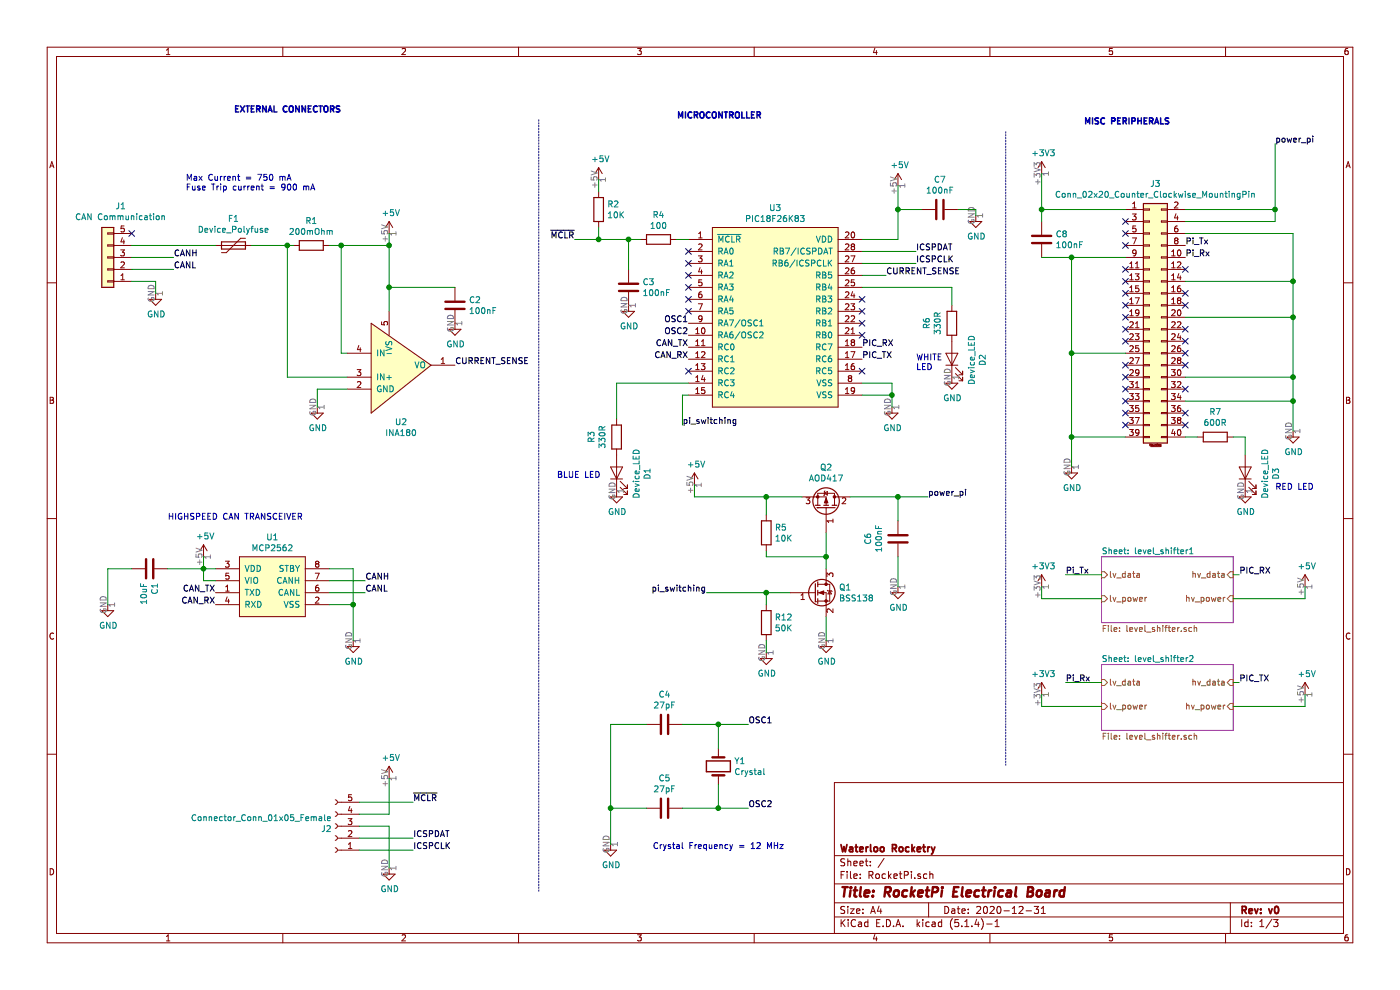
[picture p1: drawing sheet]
EESchema Schematic File Version 4
LIBS:RocketPi-cache
EELAYER 30 0
EELAYER END
$Descr A4 11693 8268
encoding utf-8
Sheet 1 3
Title "RocketPi Electrical Board"
Date "2020-12-31"
Rev "v0"
Comp "Waterloo Rocketry"
Comment1 ""
Comment2 ""
Comment3 ""
Comment4 ""
$EndDescr
Text Notes 1950 950  0    50   ~ 10
EXTERNAL CONNECTORS
Text Notes 5650 1000 0    50   ~ 10
MICROCONTROLLER
Text Notes 9050 1050 0    50   ~ 10
MISC PERIPHERALS
Wire Notes Line
	4500 1000 4500 7450
Wire Notes Line
	8400 1100 8400 6400
$Comp
L picam-custom:pi_mounting_header J3
U 1 1
P 9600 2650
F 0 "J3" H 9650 3767 50  0000 C CNN
F 1 "Conn_02x20_Counter_Clockwise_MountingPin" H 9650 3676 50  0000 C CNN
F 2 "Connector_PinHeader_2.54mm:PinHeader_2x20_P2.54mm_Vertical" H 9600 2650 50  0001 C CNN
F 3 "~" H 9600 2650 50  0001 C CNN
	1    9600 2650
	1    0    0    -1  
$EndComp
$Comp
L picam-custom:can_connector J1
U 1 1
P 900 2150
F 0 "J1" H 792 1725 50  0000 C CNN
F 1 "CAN Communication" H 792 1816 50  0000 C CNN
F 2 "canhw_footprints:connector_Harwin_M80-5000642" H 900 2150 50  0001 C CNN
F 3 "" H 900 2150 50  0001 C CNN
	1    900  2150
	-1   0    0    1   
$EndComp
NoConn ~ 1100 1950
Wire Wire Line
	1100 2150 1450 2150
Wire Wire Line
	1100 2250 1450 2250
Wire Wire Line
	1100 2350 1300 2350
Wire Wire Line
	1300 2350 1300 2450
Text Label 1450 2150 0    50   ~ 0
CANH
Text Label 1450 2250 0    50   ~ 0
CANL
Text Notes 1400 4350 0    50   ~ 0
HIGHSPEED CAN TRANSCEIVER 
$Comp
L picam-custom:INA180 U2
U 1 1
P 3400 3050
F 0 "U2" H 3350 2577 50  0000 C CNN
F 1 "INA180" H 3350 2486 50  0000 C CNN
F 2 "Package_TO_SOT_SMD:SOT-23-5_HandSoldering" H 3400 3050 50  0001 C CNN
F 3 "http://www.ti.com/lit/ds/symlink/ina180.pdf" H 3400 3050 50  0001 C CNN
	1    3400 3050
	1    0    0    -1  
$EndComp
$Comp
L Device:Polyfuse F1
U 1 1
P 1950 2050
F 0 "F1" V 1725 2050 50  0000 C CNN
F 1 "Device_Polyfuse" V 1816 2050 50  0000 C CNN
F 2 "Fuse:Fuse_0805_2012Metric_Pad1.15x1.40mm_HandSolder" H 2000 1850 50  0001 L CNN
F 3 "" H 1950 2050 50  0001 C CNN
	1    1950 2050
	0    1    1    0   
$EndComp
Wire Wire Line
	1100 2050 1800 2050
Wire Wire Line
	3250 2050 3250 1950
Wire Wire Line
	2750 2050 2850 2050
Wire Wire Line
	2850 2050 2850 2950
Wire Wire Line
	2850 2950 2900 2950
Wire Wire Line
	2100 2050 2400 2050
Connection ~ 2400 2050
Wire Wire Line
	2400 2050 2450 2050
Wire Wire Line
	2400 2050 2400 3150
Wire Wire Line
	2400 3150 2900 3150
Wire Wire Line
	2900 3250 2650 3250
Wire Wire Line
	2650 3250 2650 3400
Wire Wire Line
	3250 2600 3250 2400
Connection ~ 3250 2400
Wire Wire Line
	3250 2400 3800 2400
$Comp
L Device:C C2
U 1 1
P 3800 2550
F 0 "C2" H 3915 2596 50  0000 L CNN
F 1 "100nF" H 3915 2505 50  0000 L CNN
F 2 "Capacitor_SMD:C_0805_2012Metric_Pad1.15x1.40mm_HandSolder" H 3838 2400 50  0001 C CNN
F 3 "" H 3800 2550 50  0001 C CNN
	1    3800 2550
	1    0    0    -1  
$EndComp
Text Label 3800 3050 0    50   ~ 0
CURRENT_SENSE
Text Label 3050 4850 0    50   ~ 0
CANH
Text Label 3050 4950 0    50   ~ 0
CANL
Wire Wire Line
	2750 4750 2950 4750
Wire Wire Line
	2950 4750 2950 5050
Wire Wire Line
	2750 5050 2950 5050
Connection ~ 2950 5050
Wire Wire Line
	2950 5050 2950 5350
Text Label 1800 4950 2    50   ~ 0
CAN_TX
Wire Wire Line
	1400 4750 1700 4750
Wire Wire Line
	1700 4750 1700 4650
Wire Wire Line
	1800 4850 1700 4850
$Comp
L Device:C C1
U 1 1
P 1250 4750
F 0 "C1" H 1365 4796 50  0000 L CNN
F 1 "10uF" H 1365 4705 50  0000 L CNN
F 2 "Capacitor_SMD:C_0805_2012Metric_Pad1.15x1.40mm_HandSolder" H 1288 4600 50  0001 C CNN
F 3 "" H 1250 4750 50  0001 C CNN
	1    1250 4750
	0    1    1    0   
$EndComp
$Comp
L Connector:Conn_01x05_Female J2
U 1 1
P 2800 6900
F 0 "J2" H 2828 6926 50  0000 L CNN
F 1 "Connector_Conn_01x05_Female" H 2828 6835 50  0000 L CNN
F 2 "canhw_footprints:PinHeader_5x2.54_SMD_90deg_952-3198-1-ND" H 2800 6900 50  0001 C CNN
F 3 "" H 2800 6900 50  0001 C CNN
	1    2800 6900
	-1   0    0    1   
$EndComp
Wire Wire Line
	3000 7100 3450 7100
Wire Wire Line
	3000 7000 3450 7000
Wire Wire Line
	3000 6900 3250 6900
Wire Wire Line
	3250 6900 3250 7250
Wire Wire Line
	3000 6700 3450 6700
$Comp
L Device:R R1
U 1 1
P 2600 2050
F 0 "R1" V 2393 2050 50  0000 C CNN
F 1 "200mOhm" V 2484 2050 50  0000 C CNN
F 2 "Resistor_SMD:R_0805_2012Metric_Pad1.15x1.40mm_HandSolder" V 2530 2050 50  0001 C CNN
F 3 "~" H 2600 2050 50  0001 C CNN
	1    2600 2050
	0    1    1    0   
$EndComp
$Comp
L power:GND #PWR08
U 1 1
P 3250 7250
F 0 "#PWR08" H 3250 7000 50  0001 C CNN
F 1 "GND" H 3255 7077 50  0000 C CNN
F 2 "" H 3250 7250 50  0001 C CNN
F 3 "" H 3250 7250 50  0001 C CNN
	1    3250 7250
	1    0    0    -1  
$EndComp
Wire Wire Line
	3000 6800 3250 6800
Wire Wire Line
	3250 6800 3250 6500
$Comp
L power:+5V #PWR07
U 1 1
P 3250 6500
F 0 "#PWR07" H 3250 6350 50  0001 C CNN
F 1 "+5V" H 3265 6673 50  0000 C CNN
F 2 "" H 3250 6500 50  0001 C CNN
F 3 "" H 3250 6500 50  0001 C CNN
	1    3250 6500
	1    0    0    -1  
$EndComp
Text Label 3450 7000 0    50   ~ 0
ICSPDAT
Text Label 3450 7100 0    50   ~ 0
ICSPCLK
Text Label 3450 6700 0    50   ~ 0
~MCLR
Text Label 4800 2000 2    50   ~ 0
~MCLR
Wire Wire Line
	5000 2000 5000 1900
Connection ~ 5000 2000
Wire Wire Line
	5000 2000 4800 2000
$Comp
L Device:R R2
U 1 1
P 5000 1750
F 0 "R2" H 5070 1796 50  0000 L CNN
F 1 "10K" H 5070 1705 50  0000 L CNN
F 2 "Resistor_SMD:R_0805_2012Metric_Pad1.15x1.40mm_HandSolder" V 4930 1750 50  0001 C CNN
F 3 "~" H 5000 1750 50  0001 C CNN
	1    5000 1750
	1    0    0    -1  
$EndComp
Wire Wire Line
	5000 1600 5000 1500
$Comp
L power:+5V #PWR010
U 1 1
P 5000 1500
F 0 "#PWR010" H 5000 1350 50  0001 C CNN
F 1 "+5V" H 5015 1673 50  0000 C CNN
F 2 "" H 5000 1500 50  0001 C CNN
F 3 "" H 5000 1500 50  0001 C CNN
	1    5000 1500
	1    0    0    -1  
$EndComp
Text Label 7400 2300 0    50   ~ 0
CURRENT_SENSE
Wire Wire Line
	7200 3300 7450 3300
Wire Wire Line
	7200 3200 7450 3200
Wire Wire Line
	7450 3200 7450 3300
Connection ~ 7450 3300
Wire Wire Line
	7450 3300 7450 3400
$Comp
L power:GND #PWR016
U 1 1
P 7450 3400
F 0 "#PWR016" H 7450 3150 50  0001 C CNN
F 1 "GND" H 7455 3227 50  0000 C CNN
F 2 "" H 7450 3400 50  0001 C CNN
F 3 "" H 7450 3400 50  0001 C CNN
	1    7450 3400
	1    0    0    -1  
$EndComp
Wire Wire Line
	7200 2100 7650 2100
Wire Wire Line
	7200 2200 7650 2200
Text Label 7650 2100 0    50   ~ 0
ICSPDAT
Text Label 7650 2200 0    50   ~ 0
ICSPCLK
Text Label 5750 3000 2    50   ~ 0
CAN_RX
Text Label 5750 2900 2    50   ~ 0
CAN_TX
$Comp
L power:+5V #PWR017
U 1 1
P 7500 1550
F 0 "#PWR017" H 7500 1400 50  0001 C CNN
F 1 "+5V" H 7515 1723 50  0000 C CNN
F 2 "" H 7500 1550 50  0001 C CNN
F 3 "" H 7500 1550 50  0001 C CNN
	1    7500 1550
	1    0    0    -1  
$EndComp
Wire Wire Line
	7200 2000 7500 2000
Wire Wire Line
	7500 1550 7500 1750
Connection ~ 7500 1750
Wire Wire Line
	7500 1750 7500 2000
Wire Wire Line
	8150 1750 8150 1800
$Comp
L picam-custom:MCP2562 U1
U 1 1
P 2300 4750
F 0 "U1" H 2275 5015 50  0000 C CNN
F 1 "MCP2562" H 2275 4924 50  0000 C CNN
F 2 "Package_SO:SOIC-8_3.9x4.9mm_P1.27mm" H 2300 4750 50  0001 C CNN
F 3 "http://hades.mech.northwestern.edu/images/5/5e/MCP2562.pdf" H 2300 4750 50  0001 C CNN
	1    2300 4750
	1    0    0    -1  
$EndComp
$Comp
L power:+5V #PWR03
U 1 1
P 1700 4650
F 0 "#PWR03" H 1700 4500 50  0001 C CNN
F 1 "+5V" H 1715 4823 50  0000 C CNN
F 2 "" H 1700 4650 50  0001 C CNN
F 3 "" H 1700 4650 50  0001 C CNN
	1    1700 4650
	1    0    0    -1  
$EndComp
$Comp
L power:+5V #PWR06
U 1 1
P 3250 1950
F 0 "#PWR06" H 3250 1800 50  0001 C CNN
F 1 "+5V" H 3265 2123 50  0000 C CNN
F 2 "" H 3250 1950 50  0001 C CNN
F 3 "" H 3250 1950 50  0001 C CNN
	1    3250 1950
	1    0    0    -1  
$EndComp
$Comp
L picam-custom:PIC18LF26K83 U3
U 1 1
P 6500 2600
F 0 "U3" H 6475 3465 50  0000 C CNN
F 1 "PIC18F26K83" H 6475 3374 50  0000 C CNN
F 2 "Package_SO:SOIC-28W_7.5x17.9mm_P1.27mm" H 6500 3500 50  0001 C CNN
F 3 "http://ww1.microchip.com/downloads/en/DeviceDoc/40001943A.pdf" H 6500 3500 50  0001 C CNN
	1    6500 2600
	1    0    0    -1  
$EndComp
$Comp
L power:GND #PWR01
U 1 1
P 900 5050
F 0 "#PWR01" H 900 4800 50  0001 C CNN
F 1 "GND" H 905 4877 50  0000 C CNN
F 2 "" H 900 5050 50  0001 C CNN
F 3 "" H 900 5050 50  0001 C CNN
	1    900  5050
	1    0    0    -1  
$EndComp
$Comp
L power:GND #PWR05
U 1 1
P 2950 5350
F 0 "#PWR05" H 2950 5100 50  0001 C CNN
F 1 "GND" H 2955 5177 50  0000 C CNN
F 2 "" H 2950 5350 50  0001 C CNN
F 3 "" H 2950 5350 50  0001 C CNN
	1    2950 5350
	1    0    0    -1  
$EndComp
$Comp
L power:GND #PWR020
U 1 1
P 8150 1800
F 0 "#PWR020" H 8150 1550 50  0001 C CNN
F 1 "GND" H 8155 1627 50  0000 C CNN
F 2 "" H 8150 1800 50  0001 C CNN
F 3 "" H 8150 1800 50  0001 C CNN
	1    8150 1800
	1    0    0    -1  
$EndComp
$Comp
L power:GND #PWR04
U 1 1
P 2650 3400
F 0 "#PWR04" H 2650 3150 50  0001 C CNN
F 1 "GND" H 2655 3227 50  0000 C CNN
F 2 "" H 2650 3400 50  0001 C CNN
F 3 "" H 2650 3400 50  0001 C CNN
	1    2650 3400
	1    0    0    -1  
$EndComp
$Comp
L power:GND #PWR09
U 1 1
P 3800 2700
F 0 "#PWR09" H 3800 2450 50  0001 C CNN
F 1 "GND" H 3805 2527 50  0000 C CNN
F 2 "" H 3800 2700 50  0001 C CNN
F 3 "" H 3800 2700 50  0001 C CNN
	1    3800 2700
	1    0    0    -1  
$EndComp
$Comp
L power:GND #PWR02
U 1 1
P 1300 2450
F 0 "#PWR02" H 1300 2200 50  0001 C CNN
F 1 "GND" H 1305 2277 50  0000 C CNN
F 2 "" H 1300 2450 50  0001 C CNN
F 3 "" H 1300 2450 50  0001 C CNN
	1    1300 2450
	1    0    0    -1  
$EndComp
$Comp
L Device:Q_PMOS_GDS Q2
U 1 1
P 6900 4250
F 0 "Q2" V 7243 4250 50  0000 C CNN
F 1 "AOD417" V 7152 4250 50  0000 C CNN
F 2 "Package_TO_SOT_SMD:TO-252-2" H 7100 4350 50  0001 C CNN
F 3 "~" H 6900 4250 50  0001 C CNN
	1    6900 4250
	0    1    -1   0   
$EndComp
$Comp
L Device:R R5
U 1 1
P 6400 4450
F 0 "R5" H 6470 4496 50  0000 L CNN
F 1 "10K" H 6470 4405 50  0000 L CNN
F 2 "Resistor_SMD:R_0805_2012Metric_Pad1.15x1.40mm_HandSolder" V 6330 4450 50  0001 C CNN
F 3 "~" H 6400 4450 50  0001 C CNN
	1    6400 4450
	1    0    0    -1  
$EndComp
$Comp
L power:GND #PWR015
U 1 1
P 6900 5350
F 0 "#PWR015" H 6900 5100 50  0001 C CNN
F 1 "GND" H 6905 5177 50  0000 C CNN
F 2 "" H 6900 5350 50  0001 C CNN
F 3 "" H 6900 5350 50  0001 C CNN
	1    6900 5350
	1    0    0    -1  
$EndComp
Wire Wire Line
	6900 5150 6900 5350
Wire Wire Line
	6900 4750 6900 4650
Wire Wire Line
	6900 4650 6400 4650
Wire Wire Line
	6400 4650 6400 4600
Connection ~ 6900 4650
Wire Wire Line
	6900 4650 6900 4450
Wire Wire Line
	6400 4300 6400 4150
Connection ~ 6400 4150
Wire Wire Line
	6400 4150 6700 4150
$Comp
L power:+5V #PWR014
U 1 1
P 5800 4050
F 0 "#PWR014" H 5800 3900 50  0001 C CNN
F 1 "+5V" H 5815 4223 50  0000 C CNN
F 2 "" H 5800 4050 50  0001 C CNN
F 3 "" H 5800 4050 50  0001 C CNN
	1    5800 4050
	1    0    0    -1  
$EndComp
Wire Wire Line
	5800 4150 6400 4150
Wire Wire Line
	5800 4050 5800 4150
Wire Wire Line
	7100 4150 7500 4150
Text Label 7750 4150 0    50   ~ 0
power_pi
Text Label 5900 4950 2    50   ~ 0
pi_switching
Wire Wire Line
	5700 3550 5700 3300
Wire Wire Line
	5700 3300 5750 3300
Text Label 5700 3550 0    50   ~ 0
pi_switching
Wire Wire Line
	5900 4950 6400 4950
Wire Wire Line
	9400 1750 8700 1750
$Comp
L power:+3V3 #PWR021
U 1 1
P 8700 1450
F 0 "#PWR021" H 8700 1300 50  0001 C CNN
F 1 "+3V3" H 8715 1623 50  0000 C CNN
F 2 "" H 8700 1450 50  0001 C CNN
F 3 "" H 8700 1450 50  0001 C CNN
	1    8700 1450
	1    0    0    -1  
$EndComp
Wire Wire Line
	9400 3650 8950 3650
$Comp
L power:GND #PWR024
U 1 1
P 8950 3900
F 0 "#PWR024" H 8950 3650 50  0001 C CNN
F 1 "GND" H 8955 3727 50  0000 C CNN
F 2 "" H 8950 3900 50  0001 C CNN
F 3 "" H 8950 3900 50  0001 C CNN
	1    8950 3900
	1    0    0    -1  
$EndComp
NoConn ~ 9400 3550
NoConn ~ 9400 3450
NoConn ~ 9400 3350
NoConn ~ 9400 3150
NoConn ~ 9400 3050
NoConn ~ 9400 2850
NoConn ~ 9400 2750
NoConn ~ 9400 2650
NoConn ~ 9400 2450
NoConn ~ 9400 2350
NoConn ~ 9400 2250
NoConn ~ 9400 1850
NoConn ~ 9400 1950
NoConn ~ 9400 2050
Wire Wire Line
	9900 1850 10650 1850
Wire Wire Line
	10650 1850 10650 1750
Wire Wire Line
	9900 1750 10650 1750
Connection ~ 10650 1750
Text Label 9900 2050 0    50   ~ 0
Pi_Tx
Text Label 9900 2150 0    50   ~ 0
Pi_Rx
Wire Wire Line
	9900 2350 10800 2350
Wire Wire Line
	9900 2650 10800 2650
Wire Wire Line
	10800 2350 10800 2650
Connection ~ 10800 2650
Wire Wire Line
	10800 1950 10800 2350
Wire Wire Line
	9900 1950 10800 1950
Connection ~ 10800 2350
Wire Wire Line
	9900 3350 10800 3350
Wire Wire Line
	9900 3150 10800 3150
Connection ~ 10800 3150
Wire Wire Line
	10800 3150 10800 3350
Wire Wire Line
	10800 2650 10800 3150
Wire Wire Line
	10800 3350 10800 3600
Connection ~ 10800 3350
$Comp
L power:GND #PWR026
U 1 1
P 10800 3600
F 0 "#PWR026" H 10800 3350 50  0001 C CNN
F 1 "GND" H 10805 3427 50  0000 C CNN
F 2 "" H 10800 3600 50  0001 C CNN
F 3 "" H 10800 3600 50  0001 C CNN
	1    10800 3600
	1    0    0    -1  
$EndComp
NoConn ~ 9900 2250
NoConn ~ 9900 2450
NoConn ~ 9900 2550
NoConn ~ 9900 2750
NoConn ~ 9900 2850
NoConn ~ 9900 2950
NoConn ~ 9900 3050
NoConn ~ 9900 3250
NoConn ~ 9900 3450
NoConn ~ 9900 3550
NoConn ~ 9400 3250
Text Label 10650 1200 0    50   ~ 0
power_pi
Wire Wire Line
	2750 4850 3050 4850
Wire Wire Line
	2750 4950 3050 4950
Wire Wire Line
	7500 4350 7500 4150
Wire Wire Line
	10650 1200 10650 1750
$Comp
L power:GND #PWR018
U 1 1
P 7500 4900
F 0 "#PWR018" H 7500 4650 50  0001 C CNN
F 1 "GND" H 7505 4727 50  0000 C CNN
F 2 "" H 7500 4900 50  0001 C CNN
F 3 "" H 7500 4900 50  0001 C CNN
	1    7500 4900
	1    0    0    -1  
$EndComp
$Comp
L Device:C C8
U 1 1
P 8700 2000
F 0 "C8" H 8815 2046 50  0000 L CNN
F 1 "100nF" H 8815 1955 50  0000 L CNN
F 2 "Capacitor_SMD:C_0805_2012Metric_Pad1.15x1.40mm_HandSolder" H 8738 1850 50  0001 C CNN
F 3 "~" H 8700 2000 50  0001 C CNN
	1    8700 2000
	1    0    0    -1  
$EndComp
Wire Wire Line
	8700 1450 8700 1750
Connection ~ 8700 1750
Wire Wire Line
	8700 1750 8700 1850
$Sheet
S 9200 4650 1100 550 
U 60B67E79
F0 "level_shifter1" 50
F1 "level_shifter.sch" 50
F2 "lv_data" I L 9200 4800 50 
F3 "hv_data" I R 10300 4800 50 
F4 "lv_power" I L 9200 5000 50 
F5 "hv_power" I R 10300 5000 50 
$EndSheet
Wire Wire Line
	8900 4800 9200 4800
Wire Wire Line
	10300 4800 10350 4800
Text Label 10350 4800 0    50   ~ 0
PIC_RX
Text Label 8900 4800 0    50   ~ 0
Pi_Tx
$Comp
L power:+3V3 #PWR022
U 1 1
P 8700 4900
F 0 "#PWR022" H 8700 4750 50  0001 C CNN
F 1 "+3V3" H 8715 5073 50  0000 C CNN
F 2 "" H 8700 4900 50  0001 C CNN
F 3 "" H 8700 4900 50  0001 C CNN
	1    8700 4900
	1    0    0    -1  
$EndComp
$Comp
L power:+5V #PWR027
U 1 1
P 10900 4900
F 0 "#PWR027" H 10900 4750 50  0001 C CNN
F 1 "+5V" H 10915 5073 50  0000 C CNN
F 2 "" H 10900 4900 50  0001 C CNN
F 3 "" H 10900 4900 50  0001 C CNN
	1    10900 4900
	1    0    0    -1  
$EndComp
Wire Wire Line
	10900 4900 10900 5000
Wire Wire Line
	10300 5000 10900 5000
Wire Wire Line
	8700 4900 8700 5000
Wire Wire Line
	8700 5000 9200 5000
$Sheet
S 9200 5550 1100 550 
U 60B27BC3
F0 "level_shifter2" 50
F1 "level_shifter.sch" 50
F2 "lv_data" I L 9200 5700 50 
F3 "hv_data" I R 10300 5700 50 
F4 "lv_power" I L 9200 5900 50 
F5 "hv_power" I R 10300 5900 50 
$EndSheet
Wire Wire Line
	8900 5700 9200 5700
Wire Wire Line
	10300 5700 10350 5700
Text Label 10350 5700 0    50   ~ 0
PIC_TX
Text Label 8900 5700 0    50   ~ 0
Pi_Rx
$Comp
L power:+3V3 #PWR023
U 1 1
P 8700 5800
F 0 "#PWR023" H 8700 5650 50  0001 C CNN
F 1 "+3V3" H 8715 5973 50  0000 C CNN
F 2 "" H 8700 5800 50  0001 C CNN
F 3 "" H 8700 5800 50  0001 C CNN
	1    8700 5800
	1    0    0    -1  
$EndComp
$Comp
L power:+5V #PWR028
U 1 1
P 10900 5800
F 0 "#PWR028" H 10900 5650 50  0001 C CNN
F 1 "+5V" H 10915 5973 50  0000 C CNN
F 2 "" H 10900 5800 50  0001 C CNN
F 3 "" H 10900 5800 50  0001 C CNN
	1    10900 5800
	1    0    0    -1  
$EndComp
Wire Wire Line
	10900 5800 10900 5900
Wire Wire Line
	10300 5900 10900 5900
Wire Wire Line
	8700 5800 8700 5900
Wire Wire Line
	8700 5900 9200 5900
NoConn ~ 5750 2100
NoConn ~ 5750 2300
NoConn ~ 5750 2400
NoConn ~ 5750 2500
NoConn ~ 5750 2600
NoConn ~ 5750 3100
NoConn ~ 7200 2600
NoConn ~ 7200 2700
NoConn ~ 7200 3100
NoConn ~ 7200 2800
$Comp
L Device:R R4
U 1 1
P 5500 2000
F 0 "R4" V 5293 2000 50  0000 C CNN
F 1 "100" V 5384 2000 50  0000 C CNN
F 2 "Resistor_SMD:R_0805_2012Metric_Pad1.15x1.40mm_HandSolder" V 5430 2000 50  0001 C CNN
F 3 "~" H 5500 2000 50  0001 C CNN
	1    5500 2000
	0    1    1    0   
$EndComp
Wire Wire Line
	5650 2000 5750 2000
$Comp
L Device:C C3
U 1 1
P 5250 2400
F 0 "C3" H 5365 2446 50  0000 L CNN
F 1 "100nF" H 5365 2355 50  0000 L CNN
F 2 "Capacitor_SMD:C_0805_2012Metric_Pad1.15x1.40mm_HandSolder" H 5288 2250 50  0001 C CNN
F 3 "~" H 5250 2400 50  0001 C CNN
	1    5250 2400
	1    0    0    -1  
$EndComp
$Comp
L power:GND #PWR013
U 1 1
P 5250 2550
F 0 "#PWR013" H 5250 2300 50  0001 C CNN
F 1 "GND" H 5255 2377 50  0000 C CNN
F 2 "" H 5250 2550 50  0001 C CNN
F 3 "" H 5250 2550 50  0001 C CNN
	1    5250 2550
	1    0    0    -1  
$EndComp
Wire Wire Line
	5250 2250 5250 2000
Wire Wire Line
	5000 2000 5250 2000
Connection ~ 5250 2000
Wire Wire Line
	5250 2000 5350 2000
$Comp
L Device:C C4
U 1 1
P 5550 6050
F 0 "C4" V 5298 6050 50  0000 C CNN
F 1 "27pF" V 5389 6050 50  0000 C CNN
F 2 "Capacitor_SMD:C_0805_2012Metric_Pad1.15x1.40mm_HandSolder" H 5588 5900 50  0001 C CNN
F 3 "~" H 5550 6050 50  0001 C CNN
	1    5550 6050
	0    1    1    0   
$EndComp
$Comp
L Device:C C5
U 1 1
P 5550 6750
F 0 "C5" V 5298 6750 50  0000 C CNN
F 1 "27pF" V 5389 6750 50  0000 C CNN
F 2 "Capacitor_SMD:C_0805_2012Metric_Pad1.15x1.40mm_HandSolder" H 5588 6600 50  0001 C CNN
F 3 "~" H 5550 6750 50  0001 C CNN
	1    5550 6750
	0    1    1    0   
$EndComp
Wire Wire Line
	5400 6050 5100 6050
Wire Wire Line
	5100 6750 5400 6750
Wire Wire Line
	5100 6050 5100 6750
Connection ~ 5100 6750
Wire Wire Line
	5100 6750 5100 7050
$Comp
L power:GND #PWR011
U 1 1
P 5100 7050
F 0 "#PWR011" H 5100 6800 50  0001 C CNN
F 1 "GND" H 5105 6877 50  0000 C CNN
F 2 "" H 5100 7050 50  0001 C CNN
F 3 "" H 5100 7050 50  0001 C CNN
	1    5100 7050
	1    0    0    -1  
$EndComp
$Comp
L Device:Crystal Y1
U 1 1
P 6000 6400
F 0 "Y1" V 5954 6531 50  0000 L CNN
F 1 "Crystal" V 6045 6531 50  0000 L CNN
F 2 "Crystal:Crystal_HC49-U_Vertical" H 6000 6400 50  0001 C CNN
F 3 "~" H 6000 6400 50  0001 C CNN
	1    6000 6400
	0    1    1    0   
$EndComp
Wire Wire Line
	5700 6750 6000 6750
Wire Wire Line
	6000 6550 6000 6750
Connection ~ 6000 6750
Wire Wire Line
	6000 6750 6250 6750
Wire Wire Line
	6000 6050 6000 6250
Wire Wire Line
	5700 6050 6000 6050
Connection ~ 6000 6050
Wire Wire Line
	6000 6050 6250 6050
Text Label 6250 6050 0    50   ~ 0
OSC1
Text Label 6250 6750 0    50   ~ 0
OSC2
Text Label 5750 2700 2    50   ~ 0
OSC1
Text Label 5750 2800 2    50   ~ 0
OSC2
Wire Wire Line
	2850 2050 3250 2050
Connection ~ 2850 2050
Wire Wire Line
	3250 2050 3250 2400
Connection ~ 3250 2050
NoConn ~ 9400 2550
Wire Wire Line
	9400 2950 8950 2950
Connection ~ 8950 3650
Wire Wire Line
	8950 3650 8950 3900
Wire Wire Line
	8700 2150 8950 2150
Wire Wire Line
	8950 2150 8950 2950
Connection ~ 8950 2150
Wire Wire Line
	8950 2150 9400 2150
Connection ~ 8950 2950
Wire Wire Line
	8950 2950 8950 3650
Text Notes 1550 1600 0    50   ~ 0
Max Current = 750 mA\nFuse Trip current = 900 mA
Wire Wire Line
	1700 4850 1700 4750
Connection ~ 1700 4750
Wire Wire Line
	1700 4750 1800 4750
Text Label 1800 5050 2    50   ~ 0
CAN_RX
Wire Wire Line
	1100 4750 900  4750
Wire Wire Line
	900  4750 900  5050
Text Label 7200 2900 0    50   ~ 0
PIC_RX
Text Label 7200 3000 0    50   ~ 0
PIC_TX
Wire Wire Line
	7200 2400 7950 2400
NoConn ~ 7200 2500
$Comp
L Device:C C7
U 1 1
P 7850 1750
F 0 "C7" V 7598 1750 50  0000 C CNN
F 1 "100nF" V 7689 1750 50  0000 C CNN
F 2 "Capacitor_SMD:C_0805_2012Metric_Pad1.15x1.40mm_HandSolder" H 7888 1600 50  0001 C CNN
F 3 "" H 7850 1750 50  0001 C CNN
	1    7850 1750
	0    1    1    0   
$EndComp
Wire Wire Line
	7500 1750 7700 1750
Wire Wire Line
	8000 1750 8150 1750
$Comp
L Device:C C6
U 1 1
P 7500 4500
F 0 "C6" V 7248 4500 50  0000 C CNN
F 1 "100nF" V 7339 4500 50  0000 C CNN
F 2 "Capacitor_SMD:C_0805_2012Metric_Pad1.15x1.40mm_HandSolder" H 7538 4350 50  0001 C CNN
F 3 "~" H 7500 4500 50  0001 C CNN
	1    7500 4500
	1    0    0    -1  
$EndComp
Connection ~ 7500 4150
Wire Wire Line
	7500 4150 7750 4150
Wire Wire Line
	7500 4650 7500 4900
Text Notes 5450 7100 0    50   ~ 0
Crystal Frequency = 12 MHz
$Comp
L Transistor_FET:BSS138 Q1
U 1 1
P 6800 4950
F 0 "Q1" H 7006 4996 50  0000 L CNN
F 1 "BSS138" H 7006 4905 50  0000 L CNN
F 2 "Package_TO_SOT_SMD:SOT-23" H 7000 4875 50  0001 L CIN
F 3 "https://www.fairchildsemi.com/datasheets/BS/BSS138.pdf" H 6800 4950 50  0001 L CNN
	1    6800 4950
	1    0    0    -1  
$EndComp
NoConn ~ 5750 2200
Wire Wire Line
	7200 2300 7400 2300
Wire Wire Line
	7950 2400 7950 2550
$Comp
L power:GND #PWR019
U 1 1
P 7950 3150
F 0 "#PWR019" H 7950 2900 50  0001 C CNN
F 1 "GND" H 7955 2977 50  0000 C CNN
F 2 "" H 7950 3150 50  0001 C CNN
F 3 "" H 7950 3150 50  0001 C CNN
	1    7950 3150
	1    0    0    -1  
$EndComp
$Comp
L Device:R R6
U 1 1
P 7950 2700
F 0 "R6" V 8157 2700 50  0000 C CNN
F 1 "330R" V 8066 2700 50  0000 C CNN
F 2 "Resistor_SMD:R_0805_2012Metric_Pad1.15x1.40mm_HandSolder" V 7880 2700 50  0001 C CNN
F 3 "~" H 7950 2700 50  0001 C CNN
	1    7950 2700
	-1   0    0    1   
$EndComp
$Comp
L Device:LED D2
U 1 1
P 7950 3000
F 0 "D2" H 7943 2745 50  0000 C CNN
F 1 "Device_LED" H 7943 2836 50  0000 C CNN
F 2 "LED_SMD:LED_0805_2012Metric_Pad1.15x1.40mm_HandSolder" H 7950 3000 50  0001 C CNN
F 3 "" H 7950 3000 50  0001 C CNN
	1    7950 3000
	0    -1   -1   0   
$EndComp
$Comp
L power:GND #PWR012
U 1 1
P 5150 4100
F 0 "#PWR012" H 5150 3850 50  0001 C CNN
F 1 "GND" H 5155 3927 50  0000 C CNN
F 2 "" H 5150 4100 50  0001 C CNN
F 3 "" H 5150 4100 50  0001 C CNN
	1    5150 4100
	1    0    0    -1  
$EndComp
$Comp
L Device:R R3
U 1 1
P 5150 3650
F 0 "R3" V 5357 3650 50  0000 C CNN
F 1 "330R" V 5266 3650 50  0000 C CNN
F 2 "Resistor_SMD:R_0805_2012Metric_Pad1.15x1.40mm_HandSolder" V 5080 3650 50  0001 C CNN
F 3 "~" H 5150 3650 50  0001 C CNN
	1    5150 3650
	-1   0    0    1   
$EndComp
$Comp
L Device:LED D1
U 1 1
P 5150 3950
F 0 "D1" H 5143 3695 50  0000 C CNN
F 1 "Device_LED" H 5143 3786 50  0000 C CNN
F 2 "LED_SMD:LED_0805_2012Metric_Pad1.15x1.40mm_HandSolder" H 5150 3950 50  0001 C CNN
F 3 "" H 5150 3950 50  0001 C CNN
	1    5150 3950
	0    -1   -1   0   
$EndComp
Wire Wire Line
	5150 3200 5750 3200
Wire Wire Line
	5150 3200 5150 3500
Wire Wire Line
	10400 3650 10400 3800
$Comp
L power:GND #PWR025
U 1 1
P 10400 4100
F 0 "#PWR025" H 10400 3850 50  0001 C CNN
F 1 "GND" H 10405 3927 50  0000 C CNN
F 2 "" H 10400 4100 50  0001 C CNN
F 3 "" H 10400 4100 50  0001 C CNN
	1    10400 4100
	1    0    0    -1  
$EndComp
$Comp
L Device:R R7
U 1 1
P 10150 3650
F 0 "R7" V 10357 3650 50  0000 C CNN
F 1 "600R" V 10266 3650 50  0000 C CNN
F 2 "Resistor_SMD:R_0805_2012Metric_Pad1.15x1.40mm_HandSolder" V 10080 3650 50  0001 C CNN
F 3 "~" H 10150 3650 50  0001 C CNN
	1    10150 3650
	0    -1   -1   0   
$EndComp
$Comp
L Device:LED D3
U 1 1
P 10400 3950
F 0 "D3" H 10393 3695 50  0000 C CNN
F 1 "Device_LED" H 10393 3786 50  0000 C CNN
F 2 "LED_SMD:LED_0805_2012Metric_Pad1.15x1.40mm_HandSolder" H 10400 3950 50  0001 C CNN
F 3 "" H 10400 3950 50  0001 C CNN
	1    10400 3950
	0    -1   -1   0   
$EndComp
Wire Wire Line
	10300 3650 10400 3650
Wire Wire Line
	9900 3650 10000 3650
$Comp
L Device:R R12
U 1 1
P 6400 5200
F 0 "R12" H 6470 5246 50  0000 L CNN
F 1 "50K" H 6470 5155 50  0000 L CNN
F 2 "Resistor_SMD:R_0805_2012Metric_Pad1.15x1.40mm_HandSolder" V 6330 5200 50  0001 C CNN
F 3 "~" H 6400 5200 50  0001 C CNN
	1    6400 5200
	1    0    0    -1  
$EndComp
$Comp
L power:GND #PWR029
U 1 1
P 6400 5450
F 0 "#PWR029" H 6400 5200 50  0001 C CNN
F 1 "GND" H 6405 5277 50  0000 C CNN
F 2 "" H 6400 5450 50  0001 C CNN
F 3 "" H 6400 5450 50  0001 C CNN
	1    6400 5450
	1    0    0    -1  
$EndComp
Wire Wire Line
	6400 5050 6400 4950
Connection ~ 6400 4950
Wire Wire Line
	6400 4950 6600 4950
Wire Wire Line
	6400 5450 6400 5350
Text Notes 10650 4100 0    50   ~ 0
RED LED\n
Text Notes 4650 4000 0    50   ~ 0
BLUE LED\n
Text Notes 7650 3100 0    50   ~ 0
WHITE\nLED
$EndSCHEMATC
